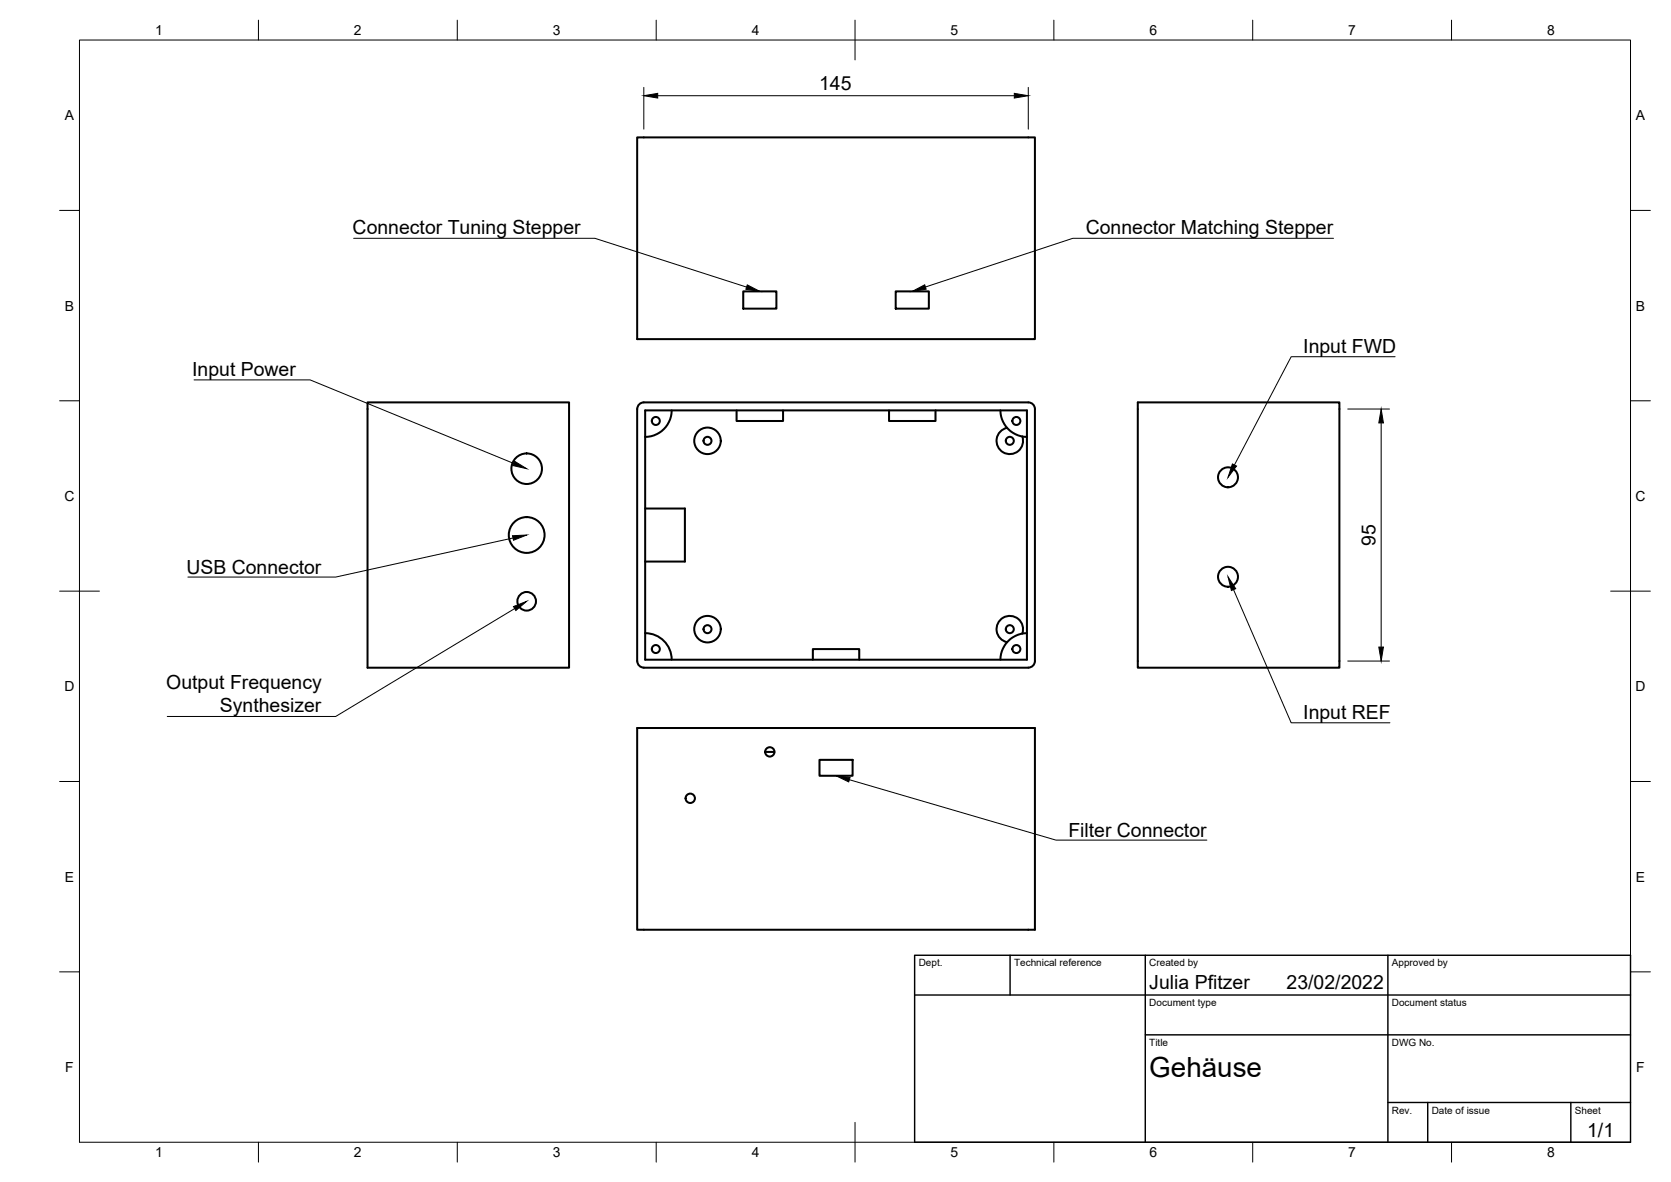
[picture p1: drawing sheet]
<svg xmlns="http://www.w3.org/2000/svg" width="420mm" height="297mm" viewBox="0 0 420 297" stroke-linecap="round" stroke-linejoin="round" font-family="sans-serif">
<!-- layer: Visible -->
<g fill="none" stroke="#000" stroke-width=".51">
<path d="M160.2 34.5h100v50.7h-100zM186.9 73.2h8.3v4.4h-8.3zM225.2 73.2h8.4v4.4h-8.4zM92.4 101.1h50.7v66.7h-50.7zM160.7 101.6l1.2-.5h96.7a1.66 1.66 0 0 1 1.6 1.7v63.3a1.7 1.7 0 0 1-1.6 1.7h-96.7a1.7 1.7 0 0 1-1.7-1.7v-63.3zM162.2 103.1h96v62.7h-96zM168.9 103.1a6.7 6.7 0 0 1-6.7 6.7M185.2 103.1v2.7h11.7v-2.7M223.5 103.1v2.7h11.7v-2.7M251.5 103.1a6.7 6.7 0 0 0 6.7 6.7M253.2 107.5a3.3 3.3 0 0 0-2.5 4.1 3.3 3.3 0 0 0 4.2 2.4 3.3 3.3 0 0 0 2.1-4.3M286.1 101.1h50.7v66.7h-50.7z"/>
<path d="M162.2 127.8h10v13.3h-10M162.2 159.1a6.7 6.7 0 0 1 6.7 6.7M257 159.2a3.3 3.3 0 0 0-2.1-4.3 3.3 3.3 0 0 0-4.2 2.4 3.3 3.3 0 0 0 2.5 4.1M258.2 159.1a6.7 6.7 0 0 0-6.7 6.7M204.4 165.8v-2.7h11.6v2.7M160.2 183h100v50.6h-100zM192.4 189h2.3M206.1 191h8.3v4h-8.3z"/>
<circle cx="132.4" cy="117.8" r="3.8"/>
<circle cx="164.9" cy="105.8" r="1.01"/>
<circle cx="177.9" cy="110.8" r="3.3"/>
<circle cx="177.9" cy="110.8" r="1.01"/>
<circle cx="253.9" cy="110.8" r="1.01"/>
<circle cx="255.6" cy="105.8" r="1.01"/>
<circle cx="308.8" cy="119.9" r="2.51"/>
<circle cx="132.4" cy="134.4" r="4.5"/>
<circle cx="132.4" cy="151.1" r="2.34"/>
<circle cx="177.9" cy="158.1" r="3.3"/>
<circle cx="177.9" cy="158.1" r="1.01"/>
<circle cx="253.9" cy="158.1" r="1.01"/>
<circle cx="308.8" cy="144.9" r="2.51"/>
<circle cx="164.9" cy="163.1" r="1.01"/>
<circle cx="255.6" cy="163.1" r="1.01"/>
<circle cx="193.6" cy="189" r="1.17"/>
<circle cx="173.6" cy="200.6" r="1.17"/>
</g>
<!-- layer: Border -->
<g fill="none" stroke="#000" stroke-width=".25">
<path d="M20 10.1h390v276.9h-390zM65 5.1v5M115 5.1v5M165 5.1v5M215 5.1v10M265 5.1v5M315 5.1v5M365 5.1v5M15 52.9h5M410 52.9h5M15 100.7h5M410 100.7h5"/>
<path d="M15 148.6h10M405 148.6h10M15 196.4h5M410 196.4h5M15 244.2h5M410 244.2h5M65 287v5M115 287v5M165 287v5M215 282.1v9.9M265 287v5M315 287v5"/>
<path d="M365 287v5"/>
</g>
<!-- layer: TitleBlock -->
<path d="M230 240.1h180v46.9h-180zM230 250h180M254 240.1v9.9M288 240.1v46.9M349 240.1v46.9M288 260.1h122M349 277.1h61M359 277.1v9.9M395 277.1v9.9" fill="none" stroke="#000" stroke-width=".36"/>
<!-- layer: Annotations -->
<path d="M187.9 71.6l3.2 1.6-3.6-.5zM229.4 73.2l3.1-1.6 .4 1.1zM129.4 115.9l3 1.9-3.5-.8zM309.9 116.6l1 .5-2.1 2.9zM128.9 134.6l3.5-.1-3.3 1.3zM129.1 152.4l3.3-1.3-2.7 2.3zM308.8 145l1.9 2.9-1.1 .5zM210.2 195l3.5 .4-.3 1.1z" fill="#000" stroke="#000" stroke-width=".25"/>
<path d="M88.9 59.9h60.7l38.1 12.2M335.3 59.9h-65.6l-37 12.2M48.8 95.5h29.2l51.2 21M350.8 89.6h-26.1l-14.3 27.2M129 135.2l-44.6 9.8h-37.2M129.4 152.9l-45 27.2h-42.3M310.2 148.2l14.5 33.4h24.8M213.6 195.9l51.9 15.2h38" fill="none" stroke="#000" stroke-width=".25"/>
<!-- layer: Dimensions -->
<path d="M161.9 22v10.5M165.4 24.1h89.6M258.6 22v10.5M338.9 102.8h10.5M347.3 106.3v56.3M338.9 166.1h10.5" fill="none" stroke="#000" stroke-width=".25"/>
<path d="M161.9 24.1l3.5-.6v1.1zM255 23.5l3.6 .6-3.6 .5zM347.3 102.8l.6 3.5h-1.2zM346.7 162.6h1.2l-.6 3.5z" fill="#000" stroke="#000" stroke-width=".25"/>
<text font-size="7" x="289" y="270.6">Gehäuse</text>
<g font-size="4.9">
<text x="206" y="22.6">145</text>
<text x="88.7" y="58.9">Connector Tuning Stepper</text>
<text x="273" y="58.9">Connector Matching Stepper</text>
<text x="327.7" y="88.7">Input FWD</text>
<text x="48.3" y="94.5">Input Power</text>
<text x="345.8" y="137.2" transform="rotate(-90 345.8 137.2)">95</text>
<text x="46.9" y="144.3">USB Connector</text>
<text x="41.8" y="173.1">Output Frequency</text>
<text x="55.3" y="179">Synthesizer</text>
<text x="327.7" y="180.7">Input REF</text>
<text x="268.6" y="210.4">Filter Connector</text>
<text x="289" y="248.5">Julia Pfitzer</text>
<text x="323.5" y="248.5">23/02/2022</text>
<text x="399.1" y="285.7">1/1</text>
</g>
<g font-size="3.5">
<text x="39" y="8.8">1</text>
<text x="89" y="8.8">2</text>
<text x="139" y="8.8">3</text>
<text x="189" y="8.8">4</text>
<text x="239" y="8.8">5</text>
<text x="289" y="8.8">6</text>
<text x="339" y="8.8">7</text>
<text x="389" y="8.8">8</text>
<text x="16.3" y="30.2">A</text>
<text x="411.3" y="30.2">A</text>
<text x="16.3" y="78">B</text>
<text x="411.3" y="78">B</text>
<text x="16.2" y="125.9">C</text>
<text x="411.2" y="125.9">C</text>
<text x="16.2" y="173.7">D</text>
<text x="411.2" y="173.7">D</text>
<text x="16.3" y="221.6">E</text>
<text x="411.3" y="221.6">E</text>
<text x="16.4" y="269.4">F</text>
<text x="411.4" y="269.4">F</text>
<text x="39" y="290.8">1</text>
<text x="89" y="290.8">2</text>
<text x="139" y="290.8">3</text>
<text x="189" y="290.8">4</text>
<text x="239" y="290.8">5</text>
<text x="289" y="290.8">6</text>
<text x="339" y="290.8">7</text>
<text x="389" y="290.8">8</text>
</g>
<g font-size="2.5">
<text x="231" y="242.9">Dept.</text>
<text x="255" y="242.9">Technical reference</text>
<text x="289" y="242.9">Created by</text>
<text x="350" y="242.9">Approved by</text>
<text x="289" y="252.8">Document type</text>
<text x="350" y="252.8">Document status</text>
<text x="289" y="262.9">Title</text>
<text x="350" y="262.9">DWG No.</text>
<text x="350" y="279.9">Rev.</text>
<text x="360" y="279.9">Date of issue</text>
<text x="396" y="279.9">Sheet</text>
</g>
</svg>
